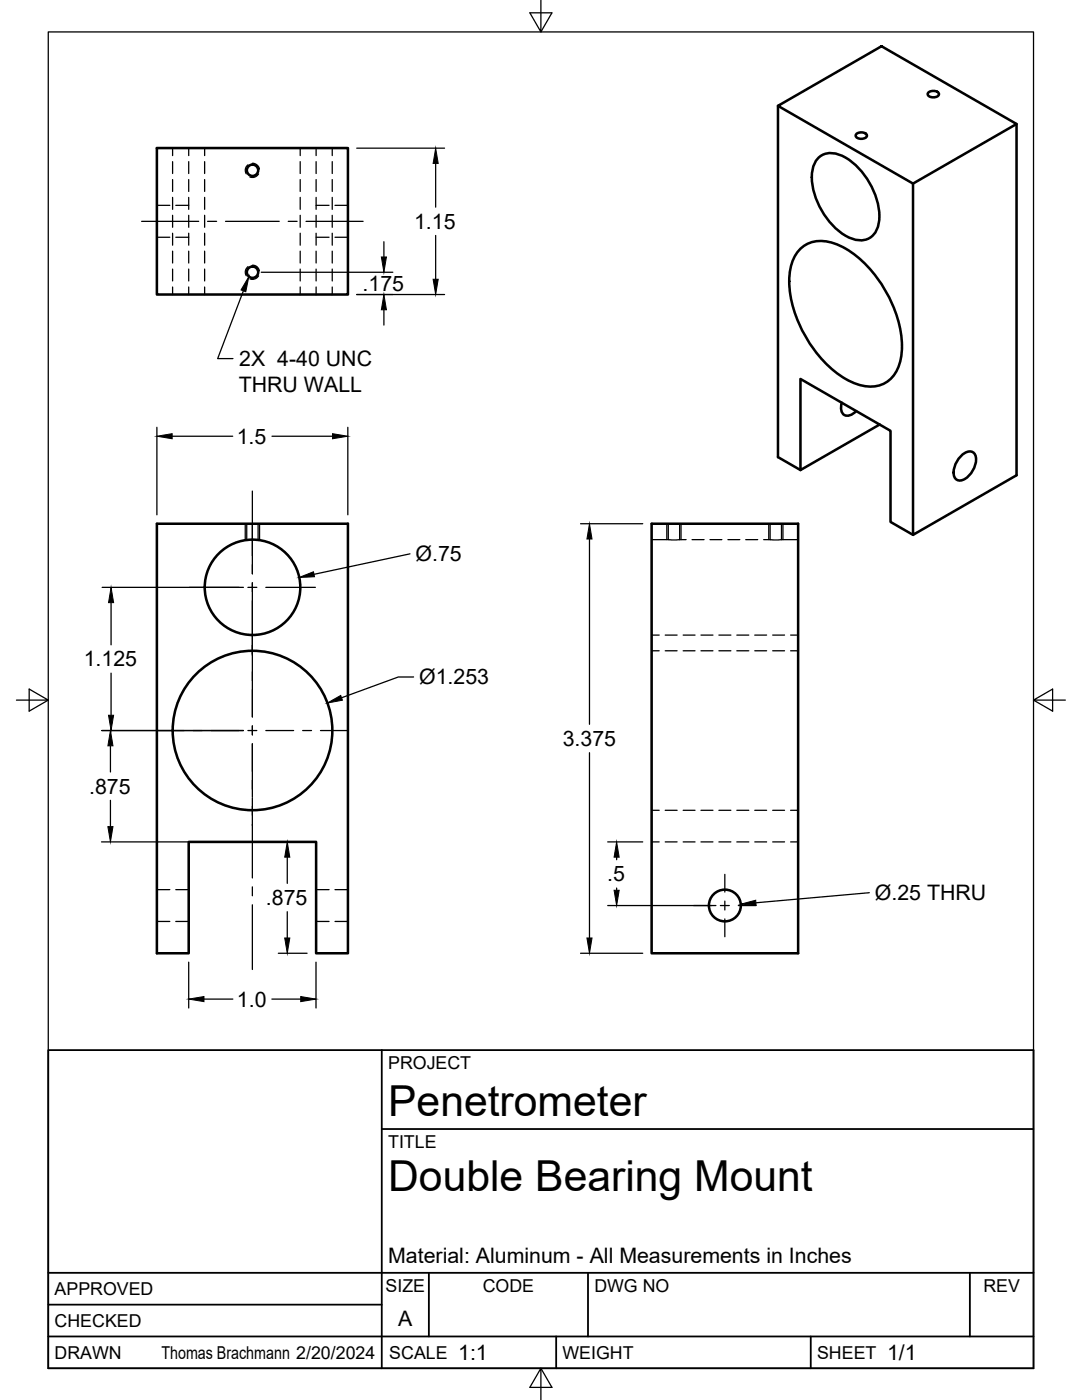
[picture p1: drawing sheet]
<svg xmlns="http://www.w3.org/2000/svg" width="216mm" height="279mm" viewBox="0 0 216 279" stroke-linecap="round" stroke-linejoin="round" font-family="sans-serif">
<!-- layer: Visible -->
<g fill="none" stroke="#000" stroke-width=".51">
<path d="M185.2 18.5a1.42 1.42 0 0 1 2.2 .3 1.32 1.32 0 0 1-2.3 0zM31.3 29.5h38.1v29.3h-38.1zM155.2 21.1l20.7-11.9 26.9 15.5-20.6 11.9zM155.2 21.1v70.1l4.5 2.6M163.1 31.8a3.8 3.8 0 0 1 4.6-.8 14.3 14.3 0 0 1 7.7 13.2 3.8 3.8 0 0 1-5.7 3.3 14.3 14.3 0 0 1-7.6-13.2l.2-1zM170.8 26.8a1.42 1.42 0 0 1 2.2 .3 1.32 1.32 0 0 1-2.3 0zM202.8 24.7v70.1l-20.6 11.9v-70.1M160 49.4a6.7 6.7 0 0 1 7.4-.5 23.2 23.2 0 0 1 11 12.8 16.8 16.8 0 0 1 .9 11.4 6 6 0 0 1-8 3.7 19.7 19.7 0 0 1-10.1-8.9 22.5 22.5 0 0 1-3.6-13.2 8 8 0 0 1 2.4-5.3zM168 80.4a1.91 1.91 0 0 0 .8 2.5 2.34 2.34 0 0 0 2.1-.9M175.5 84.7l-15.8 9.1v-18.2l18 10.4v18.2l4.5 2.5M191.5 91.2a2.07 2.07 0 0 1 2.8-.8 2.86 2.86 0 0 1 0 3.2 3.8 3.8 0 0 1-2.8 2.3 1.56 1.56 0 0 1-1.2-2.2 5.3 5.3 0 0 1 1.2-2.5zM31.3 104.5h38.1v85.7h-6.3v-22.2h-25.4v22.2h-6.4z"/>
<path d="M130 104.5h29.3v85.7h-29.3z"/>
<circle cx="50.4" cy="34" r="1.13"/>
<circle cx="50.4" cy="54.3" r="1.13"/>
<circle cx="50.4" cy="117.2" r="9.5"/>
<circle cx="50.4" cy="145.8" r="15.9"/>
<circle cx="144.6" cy="180.7" r="3.2"/>
</g>
<!-- layer: Hidden -->
<g fill="none" stroke="#000" stroke-width=".25">
<path d="M34.4 29.5v1.6M34.4 32.3v2.3M34.4 35.8v2.4M34.4 39.4v2.4M37.7 29.5v1.6M37.7 32.3v2.3M37.7 35.8v2.4M37.7 39.4v2.4M40.8 29.5v1.6M40.8 32.3v2.3M40.8 35.8v2.4M40.8 39.4v2.4"/>
<path d="M49.5 32.9a1.37 1.37 0 0 0-.4 1.8M50.4 32.6a1.4 1.4 0 0 1 1.4 1.2M51.6 34.7a1.42 1.42 0 0 1-1.7 .6M59.9 29.5v1.6M59.9 32.3v2.3M59.9 35.8v2.4M59.9 39.4v2.4M63.1 29.5v1.6M63.1 32.3v2.3M63.1 35.8v2.4M63.1 39.4v2.4M66.3 29.5v1.6"/>
<path d="M66.3 32.3v2.3M66.3 35.8v2.4M66.3 39.4v2.4M31.3 41h2.6M31.3 47.3h2.6M34.4 43v2.4M34.4 46.5v2.4M34.4 50.1v2.4M34.4 53.7v2.4M34.4 57.3v1.5M35.1 41h2.6M35.1 47.3h2.6"/>
<path d="M37.7 43v2.4M37.7 46.5v2.4M37.7 50.1v2.4M37.7 53.7v2.4M37.7 57.3v1.5M40.8 43v2.4M40.8 46.5v2.4M40.8 50.1v2.4M40.8 53.7v2.4M40.8 57.3v1.5M49.5 53.2a1.4 1.4 0 0 0-.4 1.8M50.4 52.9a1.36 1.36 0 0 1 1.4 1.2"/>
<path d="M51.6 55.1a1.49 1.49 0 0 1-1.7 .6M59.9 43v2.4M59.9 46.5v2.4M59.9 50.1v2.4M59.9 53.7v2.4M59.9 57.3v1.5M63.1 43v2.4M63.1 46.5v2.4M63.1 50.1v2.4M63.1 53.7v2.4M63.1 57.3v1.5M63.1 41h2.6"/>
<path d="M63.1 47.3h2.6M66.3 43v2.4M66.3 46.5v2.4M66.3 50.1v2.4M66.3 53.7v2.4M66.3 57.3v1.5M66.8 41h2.6M66.8 47.3h2.6M49.2 104.5v3.3M51.5 104.5v3.3M133.3 107.7h2.3M133.3 104.5v3.2h-3.3"/>
<path d="M135.6 104.5v3.2M135.6 107.7h1.3M138.1 107.7h2.4M141.7 107.7h2.3M145.2 107.7h2.4M148.8 107.7h2.4M152.4 107.7h1.3M153.7 107.7h2.2M153.7 104.5v3.2M155.9 104.5v3.2M155.9 107.7h3.4M130 126.7h1.5"/>
<path d="M130 129.9h1.5M132.7 126.7h2.4M132.7 129.9h2.4M136.3 126.7h2.4M136.3 129.9h2.4M139.9 126.7h2.4M139.9 129.9h2.4M143.4 126.7h2.4M143.4 129.9h2.4M147 126.7h2.4M147 129.9h2.4M150.6 126.7h2.4"/>
<path d="M150.6 129.9h2.4M154.2 126.7h2.3M154.2 129.9h2.3M157.8 126.7h1.5M157.8 129.9h1.5M31.3 177.5h2.6M35.1 177.5h2.6M63.1 177.5h2.6M66.8 177.5h2.6M130 168h1.5M130 161.7h1.5M132.7 168h2.4"/>
<path d="M132.7 161.7h2.4M136.3 168h2.4M136.3 161.7h2.4M139.9 168h2.4M139.9 161.7h2.4M143.4 168h2.4M143.4 161.7h2.4M147 168h2.4M147 161.7h2.4M150.6 168h2.4M150.6 161.7h2.4M154.2 168h2.3"/>
<path d="M154.2 161.7h2.3M157.8 168h1.5M157.8 161.7h1.5M31.3 183.9h2.6M35.1 183.9h2.6M63.1 183.9h2.6M66.8 183.9h2.6"/>
</g>
<!-- layer: Hidden Narrow -->
<path d="M48.9 104.5v3.3M51.8 104.5v3.3M133.1 104.5v3.2M135.9 104.5v3.2M153.4 104.5v3.2M156.2 104.5v3.2" fill="none" stroke="#000" stroke-width=".25"/>
<!-- layer: Border -->
<path d="M9.6 6.4h196.6v266.7h-196.6zM107.9 0v6.4l-2.2-3.8h4.4l-2.2 3.8M3.3 139.7h6.3l-3.8-2.2v4.4l3.8-2.2M206.2 139.7l3.8 2.2v-4.4l-3.8 2.2h6.4M107.9 273.1l2.2 3.8h-4.4l2.2-3.8v6.3" fill="none" stroke="#000" stroke-width=".25"/>
<!-- layer: Titleblock -->
<path d="M9.6 209.6h196.6v63.5h-196.6zM76.2 209.6v63.5M76.2 225.3h130M9.6 254h196.6M85.6 254v12.7M117.3 254v12.7M193.5 254v12.7M9.6 266.7h196.6M9.6 260.4h66.6M111 266.7v6.4M161.8 266.7v6.4" fill="none" stroke="#000" stroke-width=".36"/>
<!-- layer: FD_Dimensions -->
<g fill="none" stroke="#000" stroke-width=".25">
<path d="M71.2 29.6h17.5M86.9 32.6v8.7M52.1 54.3h26.3M71.2 58.8h17.5M76.6 48.2v3.1M86.9 47v8.7M76.6 61.8v3.1M31.3 85.3v17.4M34.4 87.1h12M54.3 87.1h12.1M69.4 85.3v17.4M20.4 117.2h28.2"/>
<path d="M81.8 110.5l-19.1 4.1M115.8 104.5h12.4M117.6 107.6v36.9M22.2 120.3v8.4M22.2 134.3v8.4M82.5 135.1h-3l-11.3 4.2M20.3 145.8h28.3M22 148.8v5.3M22 159.7v5.3M117.6 150.2v37M20.3 168h41M57.3 171.1v5.2"/>
<path d="M121.3 168h6.9M123 171.1v.5M123 177.2v.5M173.5 178.2l-22.7 2M37.7 192v9.2M40.7 199.4h5.8M54.3 199.4h5.7M55.5 190.2h5.8M57.3 181.9v5.3M63.1 192v9.2M115.8 190.2h12.4M121.3 180.7h21.6"/>
</g>
<g fill="#000" stroke="#000" stroke-width=".2">
<path d="M86.9 29.6l.5 3h-1zM76.1 51.3h1l-.5 3zM86.4 55.7h1l-.5 3.1zM76.6 58.8l.5 3h-1zM31.3 87.1l3.1-.5v1zM66.4 86.6l3 .5-3 .5zM59.7 115.3l2.8-1.2 .3 1zM117.6 104.5l.5 3.1h-1zM22.2 117.2l.5 3.1h-1zM65.3 140.3l2.7-1.5 .3 .9zM22 145.8l.5 3h-1zM21.7 142.7h1l-.5 3.1z"/>
<path d="M21.5 165h1l-.5 3zM57.3 168l.5 3.1h-1zM123 168l.5 3.1h-1zM122.5 177.7h1l-.5 3zM147.8 180.4l3-.7 .1 1zM37.7 199.4l3-.5v1zM56.8 187.2h1l-.5 3zM60 198.9l3.1 .5-3.1 .5zM117.1 187.2h1l-.5 3z"/>
</g>
<!-- layer: Smart Centers -->
<g fill="none" stroke="#000" stroke-width=".25">
<path d="M28.3 44.2h11.3M41.4 44.2h1.8M45 44.2h10.7M57.5 44.2h1.8M61.1 44.2h11.4M50.4 98v16.6M37.8 117.2h9.9M49.5 117.2h1.7M50.4 116.3v16M53 117.2h9.9M50.4 132.4v10.7M31.2 145.8h5.6"/>
<path d="M38.5 145.8h1.8M42.1 145.8h5.6M49.5 145.8h1.7M50.4 144.8v1.9M50.4 148.4v10.7M50.4 159.3v15.9M53 145.8h5.6M60.4 145.8h1.8M63.9 145.8h5.6M50.4 177v1.8M144.6 174.5v3.5M144.6 179.8v1.8"/>
<path d="M50.4 180.6v12.9M138.4 180.7h3.6M143.7 180.7h1.8M144.6 183.4v3.5M147.3 180.7h3.6"/>
</g>
<!-- layer: Hole Notes -->
<path d="M49.7 55.2l-.7 3-.9-.3z" fill="#000" stroke="#000" stroke-width=".2"/>
<path d="M48.6 58.1l-5.2 13.5h3.1" fill="none" stroke="#000" stroke-width=".25"/>
<g font-size="8.5">
<text x="77.4" y="222.8">Penetrometer</text>
<text x="77.4" y="237.8">Double Bearing Mount</text>
</g>
<g font-size="4.3">
<text x="82.6" y="45.7">1.15</text>
<text x="72.3" y="58">.175</text>
<text x="47.8" y="73.1">2X 4-40 UNC</text>
<text x="47.6" y="78.2">THRU WALL</text>
<text x="47.2" y="88.6">1.5</text>
<text x="82.9" y="112">Ø.75</text>
<text x="16.7" y="133">1.125</text>
<text x="83.6" y="136.6">Ø1.253</text>
<text x="112.3" y="148.9">3.375</text>
<text x="17.8" y="158.4">.875</text>
<text x="121.2" y="175.9">.5</text>
<text x="174.6" y="179.6">Ø.25 THRU</text>
<text x="53.1" y="180.6">.875</text>
<text x="47.3" y="200.9">1.0</text>
<text x="77.4" y="252">Material: Aluminum - All Measurements in Inches</text>
<text x="79.5" y="264.5">A</text>
<text x="91.4" y="271.4">1:1</text>
<text x="177" y="271.4">1/1</text>
</g>
<g font-size="3.5">
<text x="77.4" y="213.4">PROJECT</text>
<text x="77.4" y="229.1">TITLE</text>
<text x="76.9" y="257.8">SIZE</text>
<text x="96.3" y="257.8">CODE</text>
<text x="118.6" y="257.8">DWG NO</text>
<text x="196.2" y="257.8">REV</text>
<text x="10.9" y="258.5">APPROVED</text>
<text x="10.9" y="264.8">CHECKED</text>
<text x="10.9" y="271.2">DRAWN</text>
<text x="32.2" y="271.2">Thomas Brachmann 2/20/2024</text>
<text x="77.7" y="271.2">SCALE</text>
<text x="112.2" y="271.2">WEIGHT</text>
<text x="163" y="271.2">SHEET</text>
</g>
</svg>
